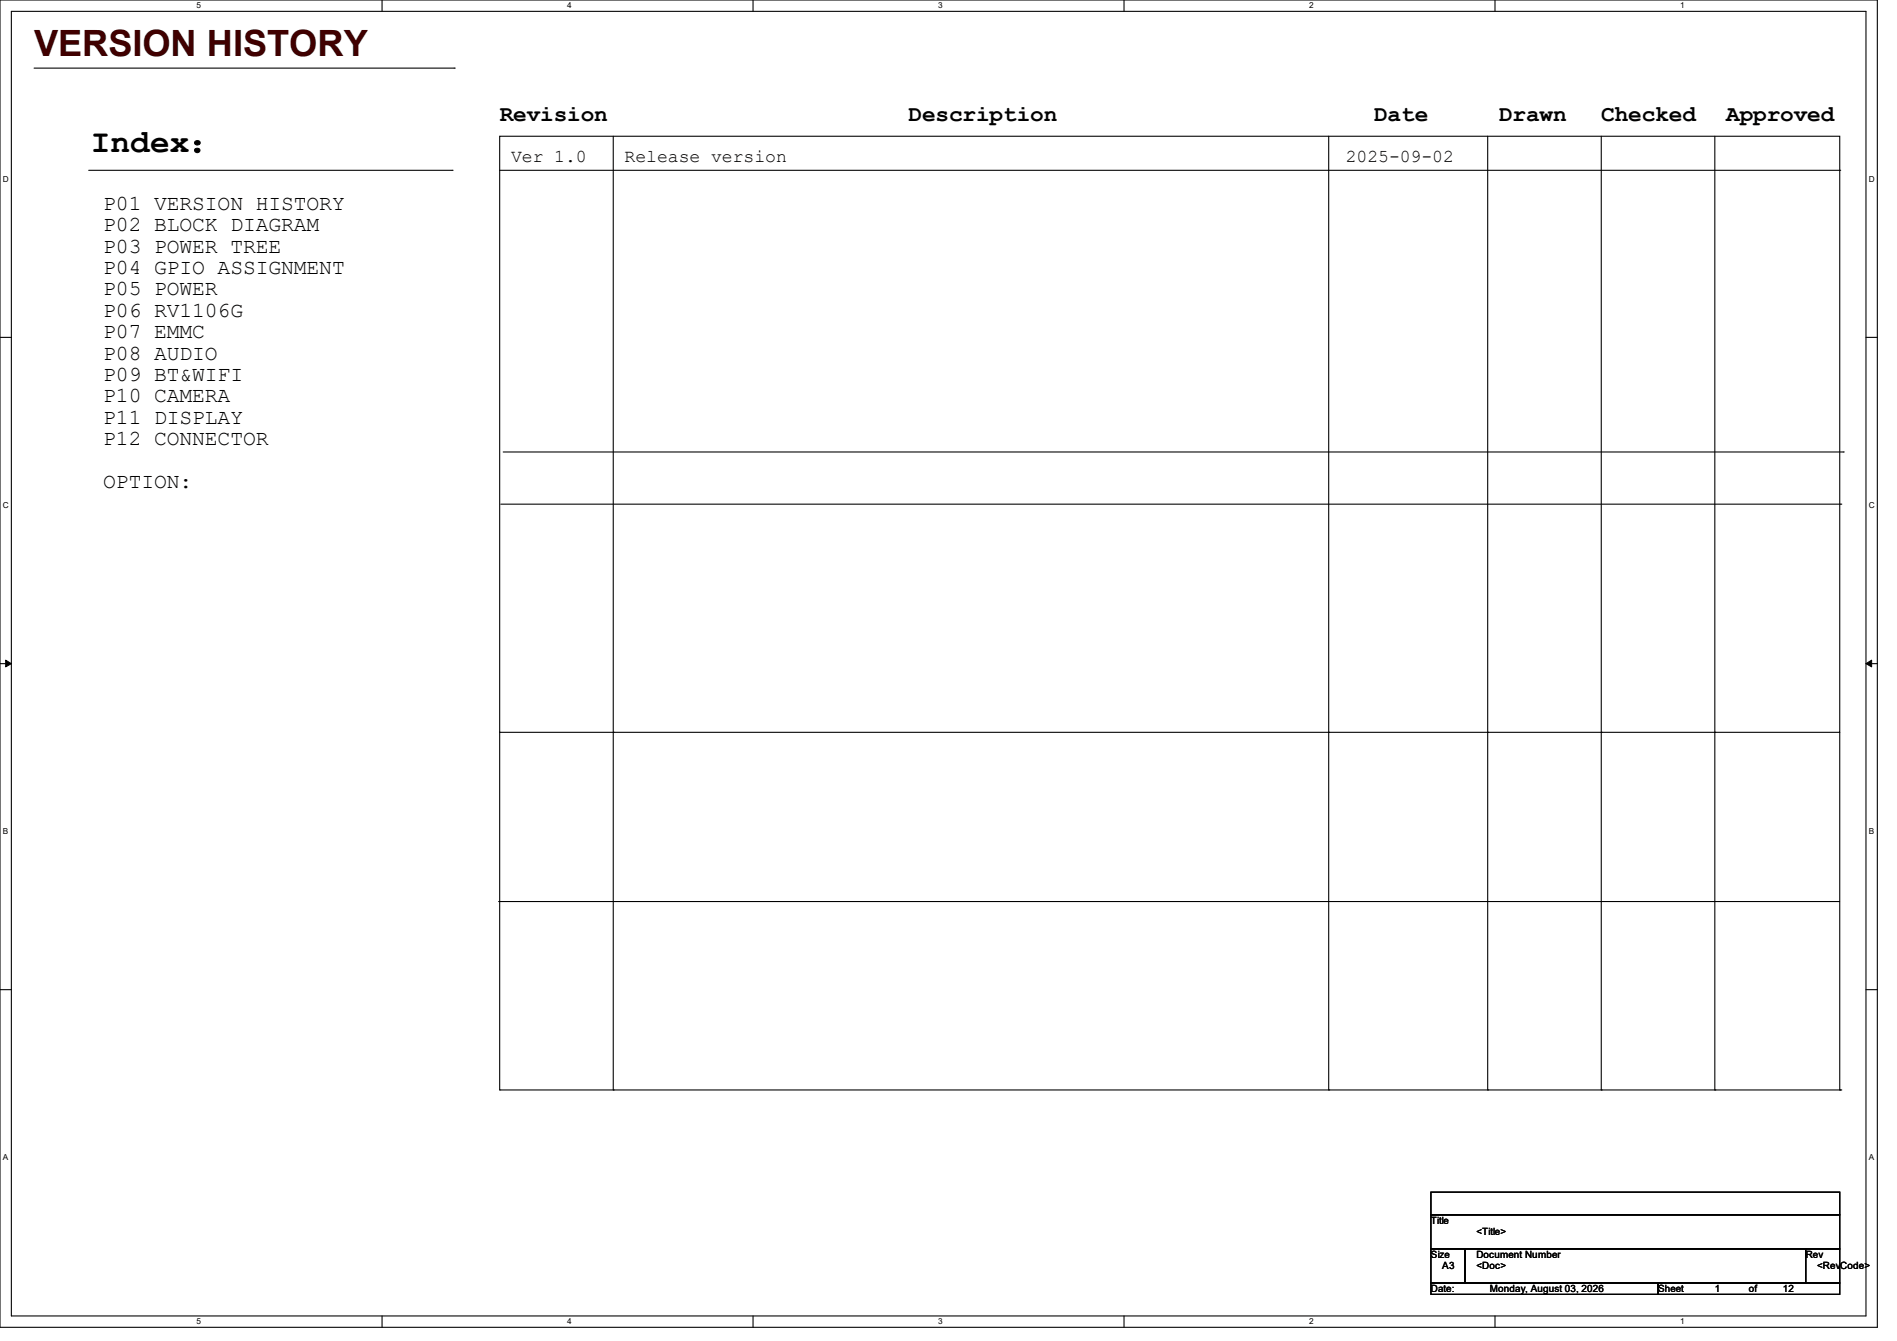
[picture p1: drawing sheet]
<svg xmlns="http://www.w3.org/2000/svg" width="297mm" height="210mm" viewBox="0 0 297 210" stroke-linecap="round" stroke-linejoin="round" font-family="sans-serif">
<g fill="none" stroke="#000" stroke-width=".17">
<path d="M0 0h293.9v207.9h-293.9zM1.8 1.8h290.3v204.3h-290.3zM5.3 10.7h65.8M59.8 0v1.8M71.1 10.7h.1M117.9 0v1.8M176 0v1.8M234.1 0v1.8M13.9 26.7h56.9M70.8 26.7h.1M78.2 21.3h209.8v93.4h-209.8zM78.2 26.7h209.8"/>
<path d="M96 21.3v149.4M208 21.3v149.4M232.9 21.3v149.4M250.7 21.3v149.4M268.5 21.3v149.4M288 26.7h.1M0 52.8h1.8M292.1 52.8h1.8M78.4 79h209.8M78.8 70.8h209.8M288.2 79h.1M288.6 70.8h.1"/>
<path d="M0 103.9h1.8M78.2 114.7v56M96 114.7h.1M208 114.7h.1M232.9 114.7h.1M250.7 114.7h.1M268.5 114.7h.1M288 114.7v56M292.1 103.9h1.8M0 155h1.8M78.1 141.2h209.8M287.9 141.2h.1"/>
<path d="M292.1 155h1.8M78.2 170.7h.1M78.4 170.7h209.8M96 170.7h.1M208 170.7h.1M232.9 170.7h.1M250.7 170.7h.1M268.5 170.7h.1M288 170.7h.1M288.2 170.7h.1M224 186.7h64v3.5h-64zM224 190.2h64v5.4h-64z"/>
<path d="M224 195.6h5.4v5.3h-5.4zM229.4 195.6h53.3v5.3h-53.3zM282.7 195.6h5.3v5.3h-5.3zM59.8 206.1v1.8M117.9 206.1v1.8M176 206.1v1.8M224 200.9h35.6v1.8h-35.6zM234.1 206.1v1.8M259.6 200.9h28.4v1.8h-28.4z"/>
</g>
<path d="M.9 103.4l.9 .5-.9 .5zM292.1 103.9l.9-.5v1z" fill="#000"/>
<path d="M.9 103.4l.9 .5-.9 .5zM292.1 103.9l.9-.5v1z" fill="none" stroke="#000" stroke-width=".16"/>
<text font-size="5.7" fill="#400000" x="5.3" y="8.8">VERSION HISTORY</text>
<text font-size="5.1" x="14.2" y="23.8">Index：</text>
<g font-size="3.6">
<text x="78.2" y="18.9">Revision</text>
<text x="142.2" y="18.9">Description</text>
<text x="215.1" y="18.9">Date</text>
<text x="234.7" y="18.9">Drawn</text>
<text x="250.7" y="18.9">Checked</text>
<text x="270.3" y="18.9">Approved</text>
</g>
<g font-size="3.3">
<text x="16.2" y="32.9">P01 VERSION HISTORY</text>
<text x="16.2" y="36.2">P02 BLOCK DIAGRAM</text>
<text x="16.2" y="39.6">P03 POWER TREE</text>
<text x="16.2" y="42.9">P04 GPIO ASSIGNMENT</text>
<text x="16.2" y="46.3">P05 POWER</text>
<text x="16.2" y="49.6">P06 RV1106G</text>
<text x="16.2" y="53">P07 EMMC</text>
<text x="16.2" y="56.3">P08 AUDIO</text>
<text x="16.2" y="59.6">P09 BT&amp;WIFI</text>
<text x="16.2" y="63">P10 CAMERA</text>
<text x="16.2" y="66.3">P11 DISPLAY</text>
<text x="16.2" y="69.7">P12 CONNECTOR</text>
<text x="16.2" y="76.4">OPTION:</text>
</g>
<g font-size="2.8">
<text x="80" y="25.4">Ver 1.0</text>
<text x="97.8" y="25.4">Release version</text>
<text x="210.7" y="25.4">2025-09-02</text>
</g>
<g font-size="1.6">
<text x="224" y="191.7">Title</text>
<text x="224" y="197">Size</text>
<text x="231.1" y="197">Document Number</text>
<text x="231.1" y="193.5">&lt;Title&gt;</text>
<text x="282.7" y="197">Rev</text>
<text x="224" y="202.4">Date:</text>
<text x="225.8" y="198.8">A3</text>
<text x="231.1" y="198.8">&lt;Doc&gt;</text>
<text x="233.3" y="202.4">Monday, August 03, 2026</text>
<text x="259.6" y="202.4">Sheet</text>
<text x="268.5" y="202.4">1</text>
<text x="273.8" y="202.4">of</text>
<text x="279.1" y="202.4">12</text>
<text x="284.5" y="198.8">&lt;Rev</text>
<text x="288.1" y="198.8">Code&gt;</text>
</g>
<g font-size="1.3">
<text x="30.8" y="1.3">5</text>
<text x="88.8" y="1.3">4</text>
<text x="146.9" y="1.3">3</text>
<text x="205" y="1.3">2</text>
<text x="263.1" y="1.3">1</text>
<text x=".5" y="28.4">D</text>
<text x="292.6" y="28.4">D</text>
<text x=".5" y="79.5">C</text>
<text x="292.6" y="79.5">C</text>
<text x=".5" y="130.6">B</text>
<text x="292.6" y="130.6">B</text>
<text x=".5" y="181.7">A</text>
<text x="292.6" y="181.7">A</text>
<text x="30.8" y="207.4">5</text>
<text x="88.8" y="207.4">4</text>
<text x="146.9" y="207.4">3</text>
<text x="205" y="207.4">2</text>
<text x="263.1" y="207.4">1</text>
</g>
</svg>
